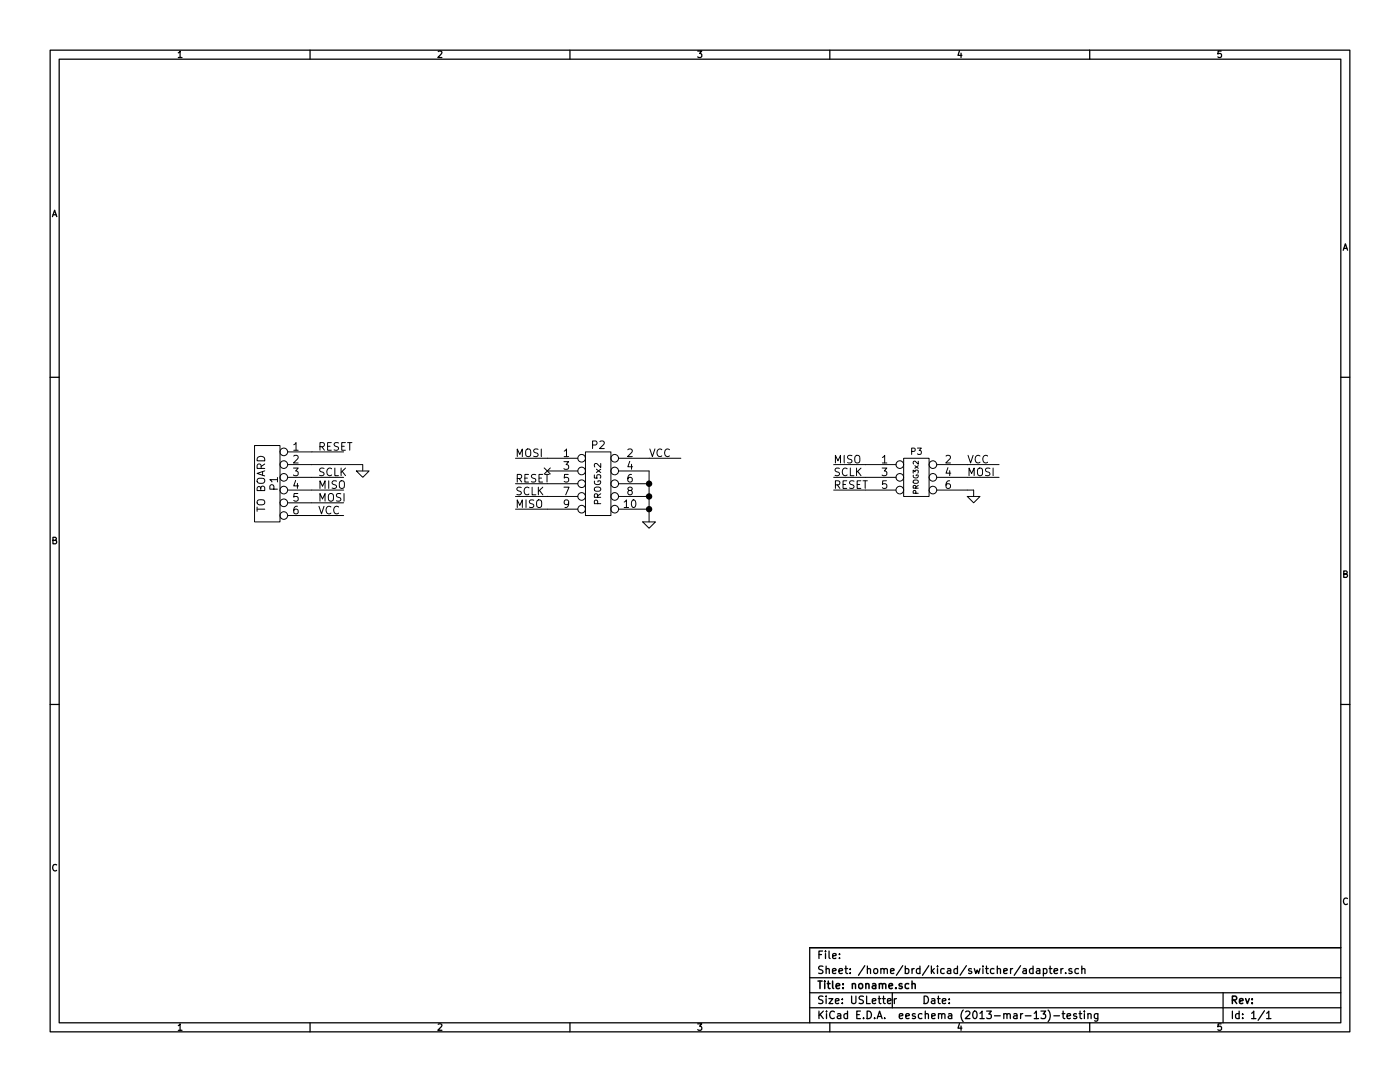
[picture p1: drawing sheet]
EESchema Schematic File Version 4
EELAYER 30 0
EELAYER END
$Descr USLetter 11000 8500
encoding utf-8
Sheet 1 1
Title "noname.sch"
Date ""
Rev ""
Comp ""
Comment1 ""
Comment2 ""
Comment3 ""
Comment4 ""
$EndDescr
$Comp
L adapter-rescue:CONN_6 P1
U 1 1
P 2100 3800
F 0 "P1" V 2050 3800 60  0000 C CNN
F 1 "TO BOARD" V 2150 3800 60  0000 C CNN
F 2 "" H 2100 3800 60  0000 C CNN
F 3 "" H 2100 3800 60  0000 C CNN
	1    2100 3800
	-1   0    0    -1  
$EndComp
$Comp
L adapter-rescue:CONN_5X2 P2
U 1 1
P 4700 3800
F 0 "P2" H 4700 4100 60  0000 C CNN
F 1 "PROG5x2" V 4700 3800 50  0000 C CNN
F 2 "" H 4700 3800 60  0000 C CNN
F 3 "" H 4700 3800 60  0000 C CNN
	1    4700 3800
	1    0    0    -1  
$EndComp
Wire Wire Line
	5100 3700 5100 3800
$Comp
L adapter-rescue:GND #PWR01
U 1 1
P 5100 4100
F 0 "#PWR01" H 5100 4100 30  0001 C CNN
F 1 "GND" H 5100 4030 30  0001 C CNN
F 2 "" H 5100 4100 60  0000 C CNN
F 3 "" H 5100 4100 60  0000 C CNN
	1    5100 4100
	1    0    0    -1  
$EndComp
Wire Wire Line
	2450 3550 2700 3550
Wire Wire Line
	2450 3650 2850 3650
Wire Wire Line
	2850 3650 2850 3700
Wire Wire Line
	2450 3750 2700 3750
Wire Wire Line
	2450 3850 2700 3850
Wire Wire Line
	2450 3950 2700 3950
Wire Wire Line
	2450 4050 2700 4050
Text Label 2500 3550 0    60   ~ 0
RESET
Text Label 2500 3750 0    60   ~ 0
SCLK
Text Label 2500 3850 0    60   ~ 0
MISO
Text Label 2500 3950 0    60   ~ 0
MOSI
Text Label 2500 4050 0    60   ~ 0
VCC
Wire Wire Line
	5100 3600 5350 3600
Wire Wire Line
	4300 3600 4050 3600
Wire Wire Line
	4300 3800 4050 3800
Wire Wire Line
	4300 3900 4050 3900
Wire Wire Line
	4300 4000 4050 4000
NoConn ~ 4300 3700
Text Label 4050 3600 0    60   ~ 0
MOSI
Text Label 4050 3800 0    60   ~ 0
RESET
Text Label 4050 3900 0    60   ~ 0
SCLK
Text Label 4050 4000 0    60   ~ 0
MISO
Text Label 5100 3600 0    60   ~ 0
VCC
$Comp
L adapter-rescue:GND #PWR02
U 1 1
P 2850 3700
F 0 "#PWR02" H 2850 3700 30  0001 C CNN
F 1 "GND" H 2850 3630 30  0001 C CNN
F 2 "" H 2850 3700 60  0000 C CNN
F 3 "" H 2850 3700 60  0000 C CNN
	1    2850 3700
	1    0    0    -1  
$EndComp
Connection ~ 5100 3800
Connection ~ 5100 3900
Connection ~ 5100 4000
$Comp
L adapter-rescue:CONN_3X2 P3
U 1 1
P 7200 3800
F 0 "P3" H 7200 4050 50  0000 C CNN
F 1 "PROG3x2" V 7200 3850 40  0000 C CNN
F 2 "" H 7200 3800 60  0000 C CNN
F 3 "" H 7200 3800 60  0000 C CNN
	1    7200 3800
	1    0    0    -1  
$EndComp
Wire Wire Line
	6800 3650 6550 3650
Wire Wire Line
	6800 3750 6550 3750
Wire Wire Line
	6800 3850 6550 3850
Wire Wire Line
	7600 3750 7850 3750
Wire Wire Line
	7600 3650 7850 3650
Text Label 6550 3650 0    60   ~ 0
MISO
Text Label 6550 3750 0    60   ~ 0
SCLK
Text Label 6550 3850 0    60   ~ 0
RESET
Text Label 7600 3650 0    60   ~ 0
VCC
Text Label 7600 3750 0    60   ~ 0
MOSI
Wire Wire Line
	7600 3850 7650 3850
Wire Wire Line
	7650 3850 7650 3900
$Comp
L adapter-rescue:GND #PWR?
U 1 1
P 7650 3900
F 0 "#PWR?" H 7650 3900 30  0001 C CNN
F 1 "GND" H 7650 3830 30  0001 C CNN
F 2 "" H 7650 3900 60  0000 C CNN
F 3 "" H 7650 3900 60  0000 C CNN
	1    7650 3900
	1    0    0    -1  
$EndComp
Wire Wire Line
	5100 3800 5100 3900
Wire Wire Line
	5100 3900 5100 4000
Wire Wire Line
	5100 4000 5100 4100
$EndSCHEMATC
